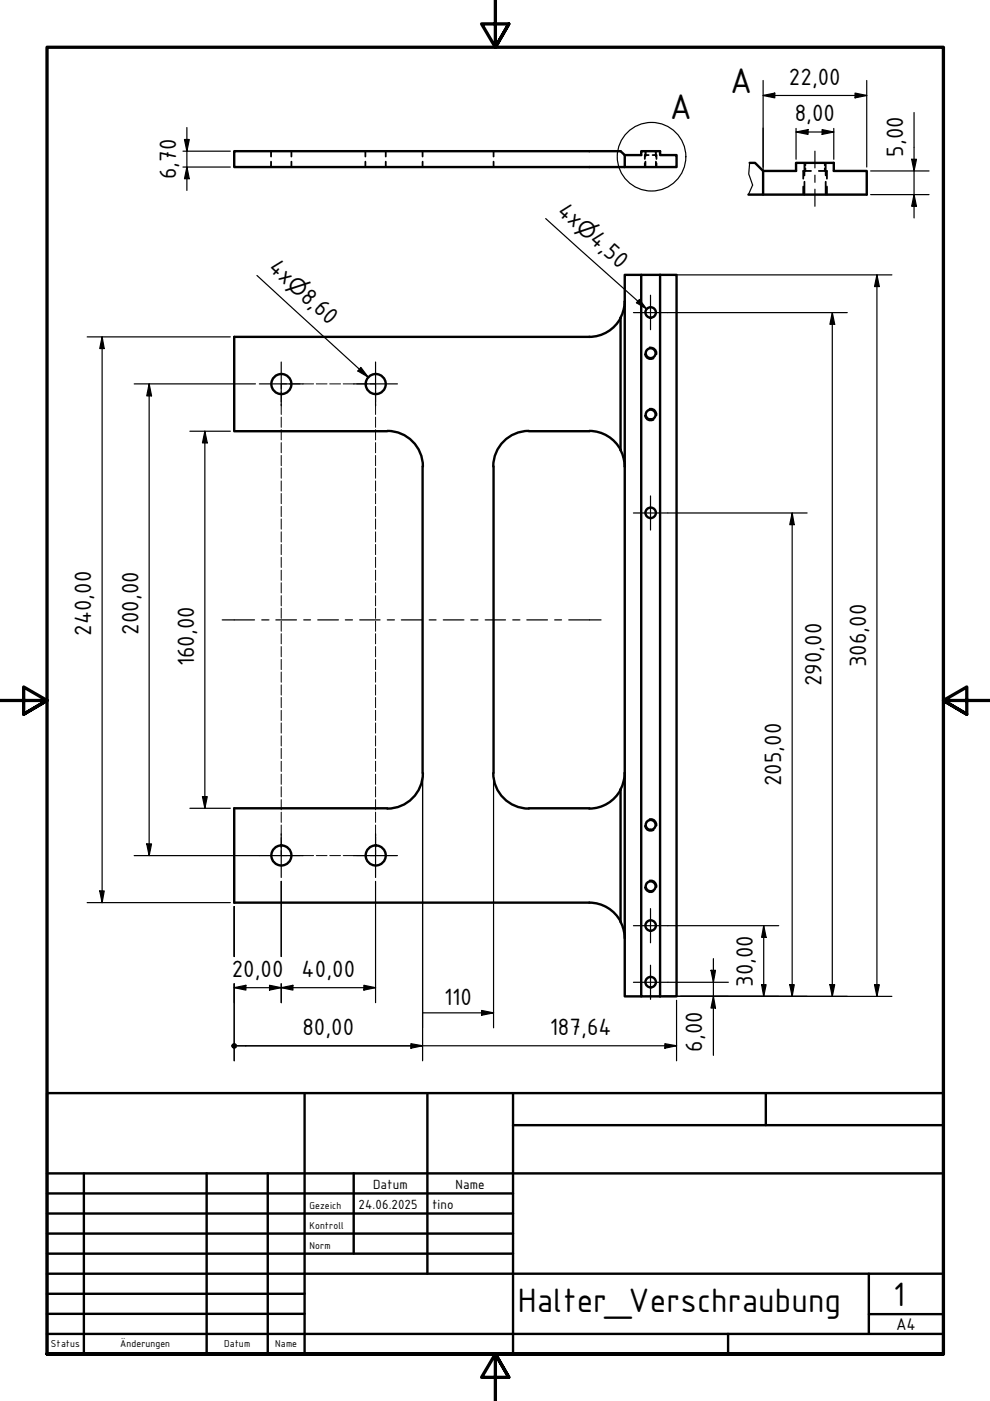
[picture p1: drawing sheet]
<svg xmlns="http://www.w3.org/2000/svg" width="210mm" height="297mm" viewBox="0 0 210 297" stroke-linecap="round" stroke-linejoin="round" font-family="sans-serif">
<!-- layer: Verdeckt (ISO) -->
<g fill="none" stroke="#000" stroke-width=".38">
<path d="M57.5 32.1v1.1M57.5 34.3v1.1M61.8 32.1v1.1M61.8 34.3v1.1M77.5 32.1v1.1M77.5 34.3v1.1M81.8 32.1v1.1M81.8 34.3v1.1M89.6 32.1v1.1M89.6 34.3v1.1M104.6 32.1v1.1M104.6 34.3v1.1"/>
<path d="M136.7 34.6v.8M136.8 32.1v1.1M136.8 34.3v1.1M136.9 32.1v.2M136.9 32.6v.3M137.5 32.9h-.8v.8M138.4 32.9h.8v.8M139 32.1v.2M139 32.6v.3M139.1 32.1v1.1M139.1 34.3v1.1M139.2 34.6v.8"/>
<path d="M170.3 39.5v1.8M170.6 34.5v2.7M170.6 38.5v2.8M170.8 34.5v.6M170.8 35.7v.5M172 36.2h-1.7v1.7M173.6 36.2h1.7v1.7M174.9 34.5v.6M174.9 35.7v.5M175.1 34.5v2.7M175.1 38.5v2.8M175.3 39.5v1.8"/>
<path d="M136.7 75.1a1.24 1.24 0 0 0 1.9 .9M137.7 73.6a1.31 1.31 0 0 1 1.5 1.5M136.7 88.1a1.24 1.24 0 0 0 1.9 .9M137.7 86.7a1.22 1.22 0 0 1 1.5 1.4M136.7 175.1a1.24 1.24 0 0 0 1.9 .9M137.7 173.7a1.22 1.22 0 0 1 1.5 1.4M136.7 188.1a1.25 1.25 0 0 0 1.9 .9M137.7 186.7a1.22 1.22 0 0 1 1.5 1.4"/>
</g>
<!-- layer: Sichtbar (ISO) -->
<g fill="none" stroke="#000" stroke-width=".51">
<path d="M132.5 32.9l-.9-.8h-81.9v3.3h82.8M132.5 32.9h3.5v-.8h4v.8h3.4v2.5h-10.9zM158.9 34.5h1.2l1.7 1.7M161.8 36.2h7v-1.7h8v1.7h7v5.1h-22M161.8 36.2v5.1h-3.1M136 58.3h-3.5v5.6M140 58.3h3.4v153h-3.4M140 58.3h-4v153h4M140 58.3v153M125 71.4h-75.3v20h32.4M131.6 67.4a7.5 7.5 0 0 1-6.7 4M132.5 63.9a7.9 7.9 0 0 1-.9 3.5v28a8.5 8.5 0 0 1 .9 3.5"/>
<path d="M132.5 63.9v100M82.1 91.4a7.5 7.5 0 0 1 7.6 7.5M89.6 98.9v65M104.6 98.9v65M112.1 91.4a7.5 7.5 0 0 0-7.5 7.5M112.1 91.4h12.9M124.9 91.4a7.5 7.5 0 0 1 6.7 4M82.1 171.4h-32.4v20h75.3M89.7 163.9a7.5 7.5 0 0 1-7.6 7.5M104.6 163.9a7.5 7.5 0 0 0 7.5 7.5M112.1 171.4h12.9M131.6 167.4a7.5 7.5 0 0 1-6.7 4"/>
<path d="M132.5 163.9a8.5 8.5 0 0 1-.9 3.5v28a7.9 7.9 0 0 1 .9 3.5M132.5 163.9v47.4h3.5M124.9 191.4a7.5 7.5 0 0 1 6.7 4"/>
<circle cx="138" cy="74.9" r="1.05"/>
<circle cx="138" cy="66.2" r="1.11"/>
<circle cx="59.7" cy="81.4" r="2.13"/>
<circle cx="79.7" cy="81.4" r="2.13"/>
<circle cx="138" cy="87.9" r="1.05"/>
<circle cx="138" cy="108.7" r="1.11"/>
<circle cx="138" cy="174.9" r="1.05"/>
<circle cx="59.7" cy="181.4" r="2.13"/>
<circle cx="79.7" cy="181.4" r="2.13"/>
<circle cx="138" cy="187.9" r="1.05"/>
<circle cx="138" cy="196.2" r="1.11"/>
<circle cx="138" cy="208.2" r="1.11"/>
</g>
<!-- layer: Bruchlinie (ISO) -->
<path d="M158.9 34.5l-.2 2.4 .9 2.3-.9 2.1" fill="none" stroke="#000" stroke-width=".25"/>
<!-- layer: Detailumgrenzung (ISO) -->
<circle cx="138.1" cy="33.2" r="7.3" fill="none" stroke="#000" stroke-width=".25"/>
<!-- layer: Rahmen (ISO) -->
<path d="M105 0v10l-2.9-4.9h5.8l-2.9 4.9 2.9-4.9M0 148.5h10l-5-2.8v5.7l5-2.9-5 2.9M210 148.5h-10l5-2.8v5.7l-5-2.9 5 2.9M10 287.1v-277.1h190v277.1h-190h190M107.9 292l-2.9-4.9 2.9 4.9h-5.8l2.9-4.9v9.9" fill="none" stroke="#000" stroke-width=".7"/>
<!-- layer: Titel (ISO) -->
<g fill="none" stroke="#000" stroke-width=".51">
<path d="M10 231.8h190v55.3h-190zM64.6 231.8v55.3M90.6 231.8v38.3M108.8 238.6h91.2M108.8 231.8v55.3M162.4 231.8v6.8M10 253h98.8M10 257.3h98.8M10 248.8h190M17.8 248.8v38.3M43.8 248.8v38.3M56.8 248.8v38.3"/>
<path d="M75 248.8v17M10 261.5h98.8M10 265.8h98.8M10 270.1h190M10 274.3h54.6M10 278.6h54.6M184.2 278.6h15.8M184.2 270.1v12.7M10 282.8h190M154.4 282.8v4.3"/>
</g>
<!-- layer: Skizziergeometrie (ISO) -->
<g fill="none" stroke="#000" stroke-width=".21">
<path d="M59.6 83v2.2M59.6 85.7v2.2M59.6 88.4v2.2M59.6 91.1v2.2M59.6 93.8v2.2M59.6 96.6v2.1M59.6 99.2v2.2M60.8 81.4h-1.2v1.1M61.3 81.4h2.3M64.2 81.4h2.3M67.1 81.4h2.2M69.9 81.4h2.3"/>
<path d="M72.8 81.4h2.3M75.6 81.4h2.3M78.5 81.4h1.1v1.1M79.6 83v2.2M79.6 85.7v2.2M79.6 88.4v2.2M79.6 91.1v2.2M79.6 93.8v2.2M79.6 96.6v2.1M79.6 99.2v2.2M59.6 102v2.1M59.6 104.6v2.2"/>
<path d="M59.6 107.4v2.1M59.6 110v2.2M59.6 112.8v2.1M59.6 115.4v2.2M59.6 118.2v2.1M79.6 102v2.1M79.6 104.6v2.2M79.6 107.4v2.1M79.6 110v2.2M79.6 112.8v2.1M79.6 115.4v2.2M79.6 118.2v2.1"/>
<path d="M59.6 120.9v2.1M59.6 123.6v2.1M59.6 126.3v2.1M59.6 129v2.1M59.6 131.7v2.1M59.6 134.4v2.1M59.6 137.1v2.1M59.6 139.8v2.2M79.6 120.9v2.1M79.6 123.6v2.1M79.6 126.3v2.1M79.6 129v2.1"/>
<path d="M79.6 131.7v2.1M79.6 134.4v2.1M79.6 137.1v2.1M79.6 139.8v2.2M59.6 142.5v2.1M59.6 145.2v2.2M59.6 147.9v2.1M59.6 150.6v2.2M59.6 153.3v2.1M59.6 156v2.2M59.6 158.7v2.1M79.6 142.5v2.1"/>
<path d="M79.6 145.2v2.2M79.6 147.9v2.1M79.6 150.6v2.2M79.6 153.3v2.1M79.6 156v2.2M79.6 158.7v2.1M59.6 161.4v2.2M59.6 164.1v2.2M59.6 166.8v2.2M59.6 169.5v2.2M59.6 172.2v2.2M59.6 174.9v2.2"/>
<path d="M59.6 177.6v2.2M79.6 161.4v2.2M79.6 164.1v2.2M79.6 166.8v2.2M79.6 169.5v2.2M79.6 172.2v2.2M79.6 174.9v2.2M79.6 177.6v2.2M59.6 180.3v1.1h1.2M61.3 181.4h2.3M64.2 181.4h2.3M67.1 181.4h2.2"/>
<path d="M69.9 181.4h2.3M72.8 181.4h2.3M75.6 181.4h2.3M79.6 180.3v1.1h-1.1"/>
</g>
<path d="M161.8 27.2v9" fill="none" stroke="#000" stroke-width=".25"/>
<g fill="none" stroke="#000" stroke-width=".25">
<path d="M161.8 17.1v18.3M181.3 19.7l2.5 .5-2.5 .6zM183.8 17.1v18.3M38.8 32.1h10M38.8 35.4h10M39.1 29.6h1l-.5 2.5zM39.6 35.4l.5 2.5h-1zM39.6 27v13.4M161.8 20.2l2.5-.5v1.1zM161.8 20.2h22M168.8 28l2.5-.5v1zM168.8 28h8"/>
<path d="M168.8 27.2v6.6M174.3 27.5l2.5 .5-2.5 .5zM176.8 27.2v6.6M184.6 36.2h12.4M193.3 33.8h1l-.5 2.4zM193.8 23.9v22.3M140.8 58.3h48.3M184.6 41.3h12.4M185.9 58.3l.5 2.5h-1zM185.9 58.3v153M193.8 41.3l.5 2.4h-1zM18.5 71.4h30.3"/>
<path d="M21.7 71.4l.4 2.5h-1zM21.7 71.4v120M141.6 66.3h38M176.5 66.3l.5 2.5h-1zM176.5 66.3v145M28.4 81.4h25.8M31.6 81.4l.5 2.5h-1zM31.6 81.4v100M40.3 91.4h8.5M43.4 91.4l.5 2.5h-1zM43.4 91.4v80M141.6 108.8h29.5"/>
<path d="M168 108.8l.4 2.4h-1zM168 108.8v102.5M31.1 178.9h1l-.5 2.5zM40.3 171.4h8.5M42.9 168.9h1l-.5 2.5zM89.6 164.7v60.2M104.6 164.7v53.2M18.5 191.4h30.3M21.1 188.9h1l-.4 2.5zM28.4 181.4h26.6M49.7 192.2v10.6M59.6 186.9v15.9"/>
<path d="M79.6 186.9v25.7M141.6 196.3h23.5M161.9 196.3l.5 2.4h-.9zM161.9 196.3v15M49.7 209.4l2.4-.5v1zM49.7 208.6v16.3M49.7 209.4h29.9M57.1 208.9l2.5 .5-2.5 .5zM59.6 209.4l2.5-.5v1zM59.6 208.6v4M77.2 208.9l2.4 .5-2.4 .5zM89.6 214.7h15"/>
<path d="M102.1 214.2l2.5 .5-2.5 .6zM136.8 211.3h1.1M138 211.3h51.1M141.6 208.3h12.8M143.4 212.1v12.8M150.7 205.7h1l-.4 2.6zM151.3 211.3l.4 2.4h-1zM151.3 203.2v20.6M161.5 208.8h.9l-.5 2.5zM167.4 208.8h1l-.4 2.5zM176 208.8h1l-.5 2.5zM185.4 208.8h1l-.5 2.5z"/>
<path d="M50.2 221.7h93.2M87.1 221.3l2.5 .4-2.5 .5zM141 221.3l2.4 .4-2.4 .5z"/>
</g>
<g fill="#000">
<path d="M161.8 20.2l2.5-.5v1.1zM39.1 29.6h1l-.5 2.5zM39.6 35.4l.5 2.5h-1zM168.8 28l2.5-.5v1zM174.3 27.5l2.5 .5-2.5 .5zM181.3 19.7l2.5 .5-2.5 .6zM193.3 33.8h1l-.5 2.4zM193.8 41.3l.5 2.4h-1zM21.7 71.4l.4 2.5h-1zM176.5 66.3l.5 2.5h-1zM185.9 58.3l.5 2.5h-1zM31.6 81.4l.5 2.5h-1z"/>
<path d="M43.4 91.4l.5 2.5h-1zM168 108.8l.4 2.4h-1zM31.1 178.9h1l-.5 2.5zM42.9 168.9h1l-.5 2.5zM21.1 188.9h1l-.4 2.5zM161.9 196.3l.5 2.4h-.9zM49.7 209.4l2.4-.5v1zM57.1 208.9l2.5 .5-2.5 .5zM59.6 209.4l2.5-.5v1zM77.2 208.9l2.4 .5-2.4 .5zM102.1 214.2l2.5 .5-2.5 .6zM150.7 205.7h1l-.4 2.6z"/>
<path d="M151.3 211.3l.4 2.4h-1zM161.5 208.8h.9l-.5 2.5zM167.4 208.8h1l-.4 2.5zM176 208.8h1l-.5 2.5zM185.4 208.8h1l-.5 2.5zM87.1 221.3l2.5 .4-2.5 .5zM141 221.3l2.4 .4-2.4 .5z"/>
<circle cx="49.6" cy="221.7" r=".61"/>
</g>
<!-- layer: Mittellinie (ISO) -->
<g fill="none" stroke="#000" stroke-width=".25">
<path d="M172.8 32.1v3.5M172.8 37.1v1.6M172.8 40.1v3.6M47.1 131.4h6.9M55.5 131.4h1.5M58.5 131.4h4.4M64.4 131.4h1.4M67.4 131.4h4.4M73.2 131.4h1.5M76.3 131.4h4.3M82.1 131.4h1.5M85.1 131.4h4.4"/>
<path d="M91 131.4h1.5M94 131.4h4.4M99.8 131.4h1.5M102.9 131.4h4.3M108.7 131.4h1.5M111.7 131.4h4.4M117.6 131.4h1.5M120.6 131.4h6.8"/>
</g>
<!-- layer: Mittelpunktmarkierung (ISO) -->
<g fill="none" stroke="#000" stroke-width=".25">
<path d="M59.6 76.8v9.2M79.6 76.8v9.2M134.3 66.3h7.3M137.9 62.6v7.3M55 81.4h9.3M75 81.4h9.3M134.3 108.8h7.3M137.9 105.1v7.3M59.6 176.8v9.2M79.6 176.8v9.2M55 181.4h9.3M75 181.4h9.3"/>
<path d="M134.3 196.3h7.3M137.9 192.6v7.3M134.3 208.3h7.3M137.9 204.6v7.3"/>
</g>
<!-- layer: Symbol (ISO) -->
<path d="M54.5 58.4l23.5 21.5M115.7 46.3l21.4 19.2M76.5 77.9l1.5 2-2.1-1.2zM135.6 63.5l1.5 2-2.2-1.3z" fill="none" stroke="#000" stroke-width=".25"/>
<path d="M76.5 77.9l1.5 2-2.1-1.2zM135.6 63.5l1.5 2-2.2-1.3z" fill="#000"/>
<g font-size="8.1">
<text x="154.8" y="19.8">A</text>
<text x="142" y="25.3">A</text>
</g>
<g font-size="7.7">
<text x="109.8" y="278.2">Halter_Verschraubung</text>
<text x="189.4" y="276.8">1</text>
</g>
<g font-size="5.4">
<text x="167.3" y="18">22,00</text>
<text x="168.5" y="25.7">8,00</text>
<text x="191.5" y="33.2" transform="rotate(-90 191.5 33.2)">5,00</text>
<text x="37.3" y="38" transform="rotate(-90 37.3 38)">6,70</text>
<text x="117.9" y="45.1" transform="rotate(42 117.9 45.1)">4x</text>
<text x="124.8" y="51.2" transform="rotate(42 124.8 51.2)">4,50</text>
<text x="56.7" y="57.1" transform="rotate(42 56.7 57.1)">4x</text>
<text x="63.5" y="63.3" transform="rotate(42 63.5 63.3)">8,60</text>
<text x="19.3" y="134.8" transform="rotate(-90 19.3 134.8)">240,00</text>
<text x="29.3" y="134.6" transform="rotate(-90 29.3 134.6)">200,00</text>
<text x="41.1" y="141.3" transform="rotate(-90 41.1 141.3)">160,00</text>
<text x="183.6" y="141.5" transform="rotate(-90 183.6 141.5)">306,00</text>
<text x="174.2" y="145.5" transform="rotate(-90 174.2 145.5)">290,00</text>
<text x="165.6" y="166.7" transform="rotate(-90 165.6 166.7)">205,00</text>
<text x="49.1" y="207.1">20,00</text>
<text x="63.9" y="207.1">40,00</text>
<text x="159.6" y="209.3" transform="rotate(-90 159.6 209.3)">30,00</text>
<text x="94.2" y="213.2">110</text>
<text x="64.1" y="219.4">80,00</text>
<text x="116.6" y="219.4">187,64</text>
<text x="148.9" y="223" transform="rotate(-90 148.9 223)">6,00</text>
</g>
<g font-size="4.6">
<text x="121.9" y="48.6" transform="rotate(42 121.9 48.6)">⌀</text>
<text x="60.6" y="60.7" transform="rotate(42 60.6 60.7)">⌀</text>
</g>
<text font-size="3.9" x="190" y="282">A4</text>
<g font-size="3">
<text x="76" y="256.3">24.06.2025</text>
<text x="79.1" y="252">Datum</text>
<text x="91.6" y="256.3">tino</text>
<text x="96.6" y="252">Name</text>
</g>
<g font-size="2.3">
<text x="65.6" y="256.3">Gezeich</text>
<text x="65.6" y="260.5">Kontroll</text>
<text x="65.6" y="264.8">Norm</text>
<text x="10.8" y="285.7">Status</text>
<text x="25.5" y="285.7">Änderungen</text>
<text x="47.5" y="285.7">Datum</text>
<text x="58.4" y="285.7">Name</text>
</g>
</svg>
